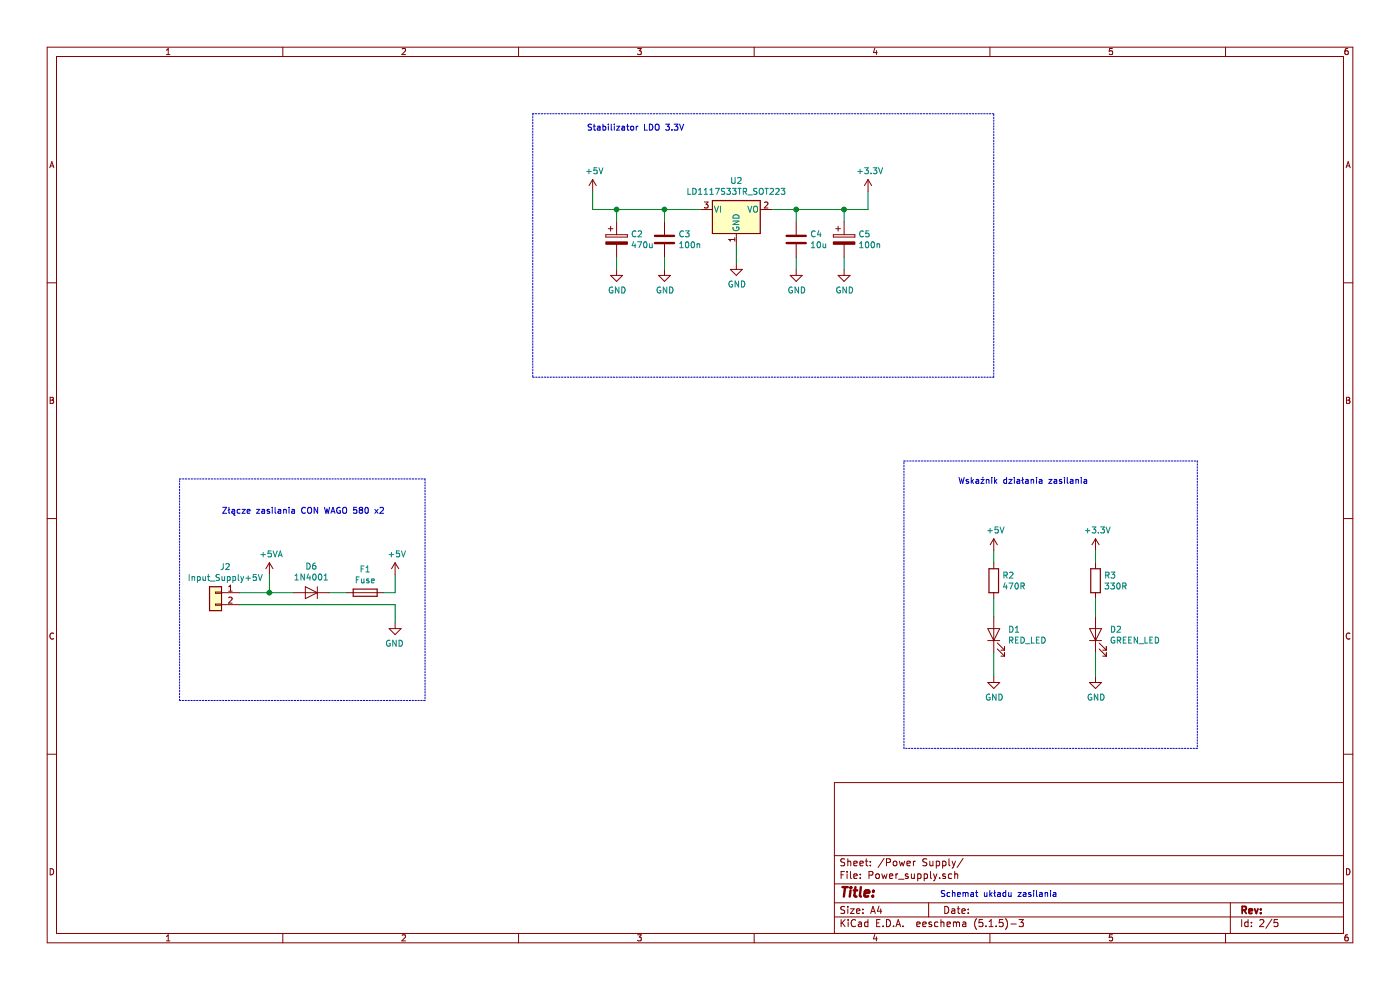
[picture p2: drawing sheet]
EESchema Schematic File Version 4
EELAYER 30 0
EELAYER END
$Descr A4 11693 8268
encoding utf-8
Sheet 2 5
Title ""
Date ""
Rev ""
Comp ""
Comment1 ""
Comment2 ""
Comment3 ""
Comment4 ""
$EndDescr
$Comp
L Connector_Generic:Conn_01x02 J?
U 1 1
P 1800 4950
AR Path="/5E80CCDD/5E83DA30" Ref="J?"  Part="1" 
AR Path="/5E80B14C/5E83DA30" Ref="J2"  Part="1" 
AR Path="/5E83DA30" Ref="J?"  Part="1" 
F 0 "J2" H 1718 5167 50  0000 C CNN
F 1 "Input_Supply+5V" H 1718 5076 50  0000 C CNN
F 2 "TerminalBlock_RND:TerminalBlock_RND_205-00001_1x02_P5.00mm_Horizontal" H 1800 4950 50  0001 C CNN
F 3 "~" H 1800 4950 50  0001 C CNN
	1    1800 4950
	-1   0    0    -1  
$EndComp
Text Notes 7850 7500 0    50   ~ 0
Schemat układu zasilania
$Comp
L power:GND #PWR07
U 1 1
P 3300 5200
F 0 "#PWR07" H 3300 4950 50  0001 C CNN
F 1 "GND" H 3305 5027 50  0000 C CNN
F 2 "" H 3300 5200 50  0001 C CNN
F 3 "" H 3300 5200 50  0001 C CNN
	1    3300 5200
	-1   0    0    -1  
$EndComp
Wire Wire Line
	3300 4800 3300 4950
Wire Wire Line
	3300 5050 3300 5200
Wire Wire Line
	3300 5050 2000 5050
$Comp
L Regulator_Linear:LD1117S33TR_SOT223 U2
U 1 1
P 6150 1750
F 0 "U2" H 6150 1992 50  0000 C CNN
F 1 "LD1117S33TR_SOT223" H 6150 1901 50  0000 C CNN
F 2 "Package_TO_SOT_SMD:SOT-223-3_TabPin2" H 6150 1950 50  0001 C CNN
F 3 "http://www.st.com/st-web-ui/static/active/en/resource/technical/document/datasheet/CD00000544.pdf" H 6250 1500 50  0001 C CNN
	1    6150 1750
	1    0    0    -1  
$EndComp
$Comp
L power:GND #PWR015
U 1 1
P 6150 2200
F 0 "#PWR015" H 6150 1950 50  0001 C CNN
F 1 "GND" H 6155 2027 50  0000 C CNN
F 2 "" H 6150 2200 50  0001 C CNN
F 3 "" H 6150 2200 50  0001 C CNN
	1    6150 2200
	1    0    0    -1  
$EndComp
$Comp
L power:+5V #PWR012
U 1 1
P 4950 1600
F 0 "#PWR012" H 4950 1450 50  0001 C CNN
F 1 "+5V" H 4965 1773 50  0000 C CNN
F 2 "" H 4950 1600 50  0001 C CNN
F 3 "" H 4950 1600 50  0001 C CNN
	1    4950 1600
	1    0    0    -1  
$EndComp
$Comp
L power:+3.3V #PWR018
U 1 1
P 7250 1600
F 0 "#PWR018" H 7250 1450 50  0001 C CNN
F 1 "+3.3V" H 7265 1773 50  0000 C CNN
F 2 "" H 7250 1600 50  0001 C CNN
F 3 "" H 7250 1600 50  0001 C CNN
	1    7250 1600
	1    0    0    -1  
$EndComp
Wire Wire Line
	6150 2050 6150 2200
Wire Wire Line
	6450 1750 6650 1750
Wire Wire Line
	7250 1750 7250 1600
Wire Wire Line
	4950 1600 4950 1750
Wire Wire Line
	4950 1750 5150 1750
$Comp
L Device:CP C2
U 1 1
P 5150 2000
F 0 "C2" H 5268 2046 50  0000 L CNN
F 1 "470u" H 5268 1955 50  0000 L CNN
F 2 "Capacitor_SMD:C_Elec_10x10.2" H 5188 1850 50  0001 C CNN
F 3 "~" H 5150 2000 50  0001 C CNN
	1    5150 2000
	1    0    0    -1  
$EndComp
$Comp
L Device:C C3
U 1 1
P 5550 2000
F 0 "C3" H 5665 2046 50  0000 L CNN
F 1 "100n" H 5665 1955 50  0000 L CNN
F 2 "Capacitor_SMD:C_0603_1608Metric_Pad1.05x0.95mm_HandSolder" H 5588 1850 50  0001 C CNN
F 3 "~" H 5550 2000 50  0001 C CNN
	1    5550 2000
	1    0    0    -1  
$EndComp
$Comp
L Device:C C4
U 1 1
P 6650 2000
F 0 "C4" H 6765 2046 50  0000 L CNN
F 1 "10u" H 6765 1955 50  0000 L CNN
F 2 "Capacitor_SMD:C_1206_3216Metric_Pad1.42x1.75mm_HandSolder" H 6688 1850 50  0001 C CNN
F 3 "~" H 6650 2000 50  0001 C CNN
	1    6650 2000
	1    0    0    -1  
$EndComp
$Comp
L Device:CP C5
U 1 1
P 7050 2000
F 0 "C5" H 7168 2046 50  0000 L CNN
F 1 "100n" H 7168 1955 50  0000 L CNN
F 2 "Capacitor_SMD:C_0603_1608Metric_Pad1.05x0.95mm_HandSolder" H 7088 1850 50  0001 C CNN
F 3 "~" H 7050 2000 50  0001 C CNN
	1    7050 2000
	1    0    0    -1  
$EndComp
$Comp
L power:GND #PWR013
U 1 1
P 5150 2250
F 0 "#PWR013" H 5150 2000 50  0001 C CNN
F 1 "GND" H 5155 2077 50  0000 C CNN
F 2 "" H 5150 2250 50  0001 C CNN
F 3 "" H 5150 2250 50  0001 C CNN
	1    5150 2250
	1    0    0    -1  
$EndComp
$Comp
L power:GND #PWR014
U 1 1
P 5550 2250
F 0 "#PWR014" H 5550 2000 50  0001 C CNN
F 1 "GND" H 5555 2077 50  0000 C CNN
F 2 "" H 5550 2250 50  0001 C CNN
F 3 "" H 5550 2250 50  0001 C CNN
	1    5550 2250
	1    0    0    -1  
$EndComp
$Comp
L power:GND #PWR016
U 1 1
P 6650 2250
F 0 "#PWR016" H 6650 2000 50  0001 C CNN
F 1 "GND" H 6655 2077 50  0000 C CNN
F 2 "" H 6650 2250 50  0001 C CNN
F 3 "" H 6650 2250 50  0001 C CNN
	1    6650 2250
	1    0    0    -1  
$EndComp
$Comp
L power:GND #PWR017
U 1 1
P 7050 2250
F 0 "#PWR017" H 7050 2000 50  0001 C CNN
F 1 "GND" H 7055 2077 50  0000 C CNN
F 2 "" H 7050 2250 50  0001 C CNN
F 3 "" H 7050 2250 50  0001 C CNN
	1    7050 2250
	1    0    0    -1  
$EndComp
Wire Wire Line
	7050 2150 7050 2250
Wire Wire Line
	6650 2150 6650 2250
Wire Wire Line
	5550 2150 5550 2250
Wire Wire Line
	5150 2150 5150 2250
Wire Wire Line
	5150 1750 5150 1850
Connection ~ 5150 1750
Wire Wire Line
	5550 1750 5550 1850
Connection ~ 5550 1750
Wire Wire Line
	5550 1750 5850 1750
Wire Wire Line
	6650 1750 6650 1850
Connection ~ 6650 1750
Wire Wire Line
	7050 1750 7050 1850
Connection ~ 7050 1750
Wire Wire Line
	7050 1750 7250 1750
$Comp
L power:+5V #PWR08
U 1 1
P 8300 4600
F 0 "#PWR08" H 8300 4450 50  0001 C CNN
F 1 "+5V" H 8315 4773 50  0000 C CNN
F 2 "" H 8300 4600 50  0001 C CNN
F 3 "" H 8300 4600 50  0001 C CNN
	1    8300 4600
	1    0    0    -1  
$EndComp
$Comp
L power:+3.3V #PWR010
U 1 1
P 9150 4600
F 0 "#PWR010" H 9150 4450 50  0001 C CNN
F 1 "+3.3V" H 9165 4773 50  0000 C CNN
F 2 "" H 9150 4600 50  0001 C CNN
F 3 "" H 9150 4600 50  0001 C CNN
	1    9150 4600
	1    0    0    -1  
$EndComp
$Comp
L power:GND #PWR09
U 1 1
P 8300 5650
F 0 "#PWR09" H 8300 5400 50  0001 C CNN
F 1 "GND" H 8305 5477 50  0000 C CNN
F 2 "" H 8300 5650 50  0001 C CNN
F 3 "" H 8300 5650 50  0001 C CNN
	1    8300 5650
	1    0    0    -1  
$EndComp
$Comp
L power:GND #PWR011
U 1 1
P 9150 5650
F 0 "#PWR011" H 9150 5400 50  0001 C CNN
F 1 "GND" H 9155 5477 50  0000 C CNN
F 2 "" H 9150 5650 50  0001 C CNN
F 3 "" H 9150 5650 50  0001 C CNN
	1    9150 5650
	1    0    0    -1  
$EndComp
$Comp
L Device:R R2
U 1 1
P 8300 4850
F 0 "R2" H 8370 4896 50  0000 L CNN
F 1 "470R" H 8370 4805 50  0000 L CNN
F 2 "Resistor_SMD:R_0603_1608Metric_Pad1.05x0.95mm_HandSolder" V 8230 4850 50  0001 C CNN
F 3 "~" H 8300 4850 50  0001 C CNN
	1    8300 4850
	1    0    0    -1  
$EndComp
$Comp
L Device:R R3
U 1 1
P 9150 4850
F 0 "R3" H 9220 4896 50  0000 L CNN
F 1 "330R" H 9220 4805 50  0000 L CNN
F 2 "Resistor_SMD:R_0603_1608Metric_Pad1.05x0.95mm_HandSolder" V 9080 4850 50  0001 C CNN
F 3 "~" H 9150 4850 50  0001 C CNN
	1    9150 4850
	1    0    0    -1  
$EndComp
$Comp
L Device:LED D1
U 1 1
P 8300 5300
F 0 "D1" V 8339 5182 50  0000 R CNN
F 1 "RED_LED" V 8248 5182 50  0000 R CNN
F 2 "Diode_SMD:D_0805_2012Metric_Pad1.15x1.40mm_HandSolder" H 8300 5300 50  0001 C CNN
F 3 "~" H 8300 5300 50  0001 C CNN
	1    8300 5300
	0    -1   -1   0   
$EndComp
$Comp
L Device:LED D2
U 1 1
P 9150 5300
F 0 "D2" V 9189 5182 50  0000 R CNN
F 1 "GREEN_LED" V 9098 5182 50  0000 R CNN
F 2 "Diode_SMD:D_0805_2012Metric_Pad1.15x1.40mm_HandSolder" H 9150 5300 50  0001 C CNN
F 3 "~" H 9150 5300 50  0001 C CNN
	1    9150 5300
	0    -1   -1   0   
$EndComp
Wire Wire Line
	8300 5650 8300 5450
Wire Wire Line
	9150 5650 9150 5450
Wire Wire Line
	9150 5150 9150 5000
Wire Wire Line
	9150 4700 9150 4600
Wire Wire Line
	8300 4600 8300 4700
Wire Wire Line
	8300 5000 8300 5150
Wire Notes Line
	4450 950  4450 3150
Wire Notes Line
	4450 3150 8300 3150
Wire Notes Line
	8300 3150 8300 950 
Wire Notes Line
	8300 950  4450 950 
Wire Notes Line
	7550 3850 10000 3850
Wire Notes Line
	10000 3850 10000 6250
Wire Notes Line
	10000 6250 7550 6250
Wire Notes Line
	7550 6250 7550 3850
Text Notes 4900 1100 0    50   ~ 0
Stabilizator LDO 3.3V
Text Notes 8000 4050 0    50   ~ 0
Wskaźnik działania zasilania
Text Notes 1850 4300 0    50   ~ 0
Złącze zasilania CON WAGO 580 x2
Wire Notes Line
	1500 4000 3550 4000
Wire Notes Line
	3550 4000 3550 5850
Wire Notes Line
	3550 5850 1500 5850
Wire Notes Line
	1500 5850 1500 4000
$Comp
L Device:Fuse F1
U 1 1
P 3050 4950
F 0 "F1" V 2853 4950 50  0000 C CNN
F 1 "Fuse" V 2944 4950 50  0000 C CNN
F 2 "Fuse:Fuse_Littelfuse_372_D8.50mm" V 2980 4950 50  0001 C CNN
F 3 "~" H 3050 4950 50  0001 C CNN
	1    3050 4950
	0    1    1    0   
$EndComp
$Comp
L power:+5V #PWR06
U 1 1
P 3300 4800
F 0 "#PWR06" H 3300 4650 50  0001 C CNN
F 1 "+5V" H 3315 4973 50  0000 C CNN
F 2 "" H 3300 4800 50  0001 C CNN
F 3 "" H 3300 4800 50  0001 C CNN
	1    3300 4800
	1    0    0    -1  
$EndComp
$Comp
L power:+5VA #PWR0111
U 1 1
P 2250 4800
F 0 "#PWR0111" H 2250 4650 50  0001 C CNN
F 1 "+5VA" H 2265 4973 50  0000 C CNN
F 2 "" H 2250 4800 50  0001 C CNN
F 3 "" H 2250 4800 50  0001 C CNN
	1    2250 4800
	1    0    0    -1  
$EndComp
Wire Wire Line
	2250 4800 2250 4950
Connection ~ 2250 4950
Wire Wire Line
	2250 4950 2000 4950
$Comp
L Diode:1N4001 D6
U 1 1
P 2600 4950
F 0 "D6" H 2600 4734 50  0000 C CNN
F 1 "1N4001" H 2600 4825 50  0000 C CNN
F 2 "Diode_SMD:D_SMC-RM10_Universal_Handsoldering" H 2600 4775 50  0001 C CNN
F 3 "http://www.vishay.com/docs/88503/1n4001.pdf" H 2600 4950 50  0001 C CNN
	1    2600 4950
	-1   0    0    1   
$EndComp
Wire Wire Line
	2250 4950 2450 4950
Wire Wire Line
	2750 4950 2900 4950
Wire Wire Line
	3200 4950 3300 4950
Wire Wire Line
	5150 1750 5550 1750
Wire Wire Line
	6650 1750 7050 1750
$EndSCHEMATC
